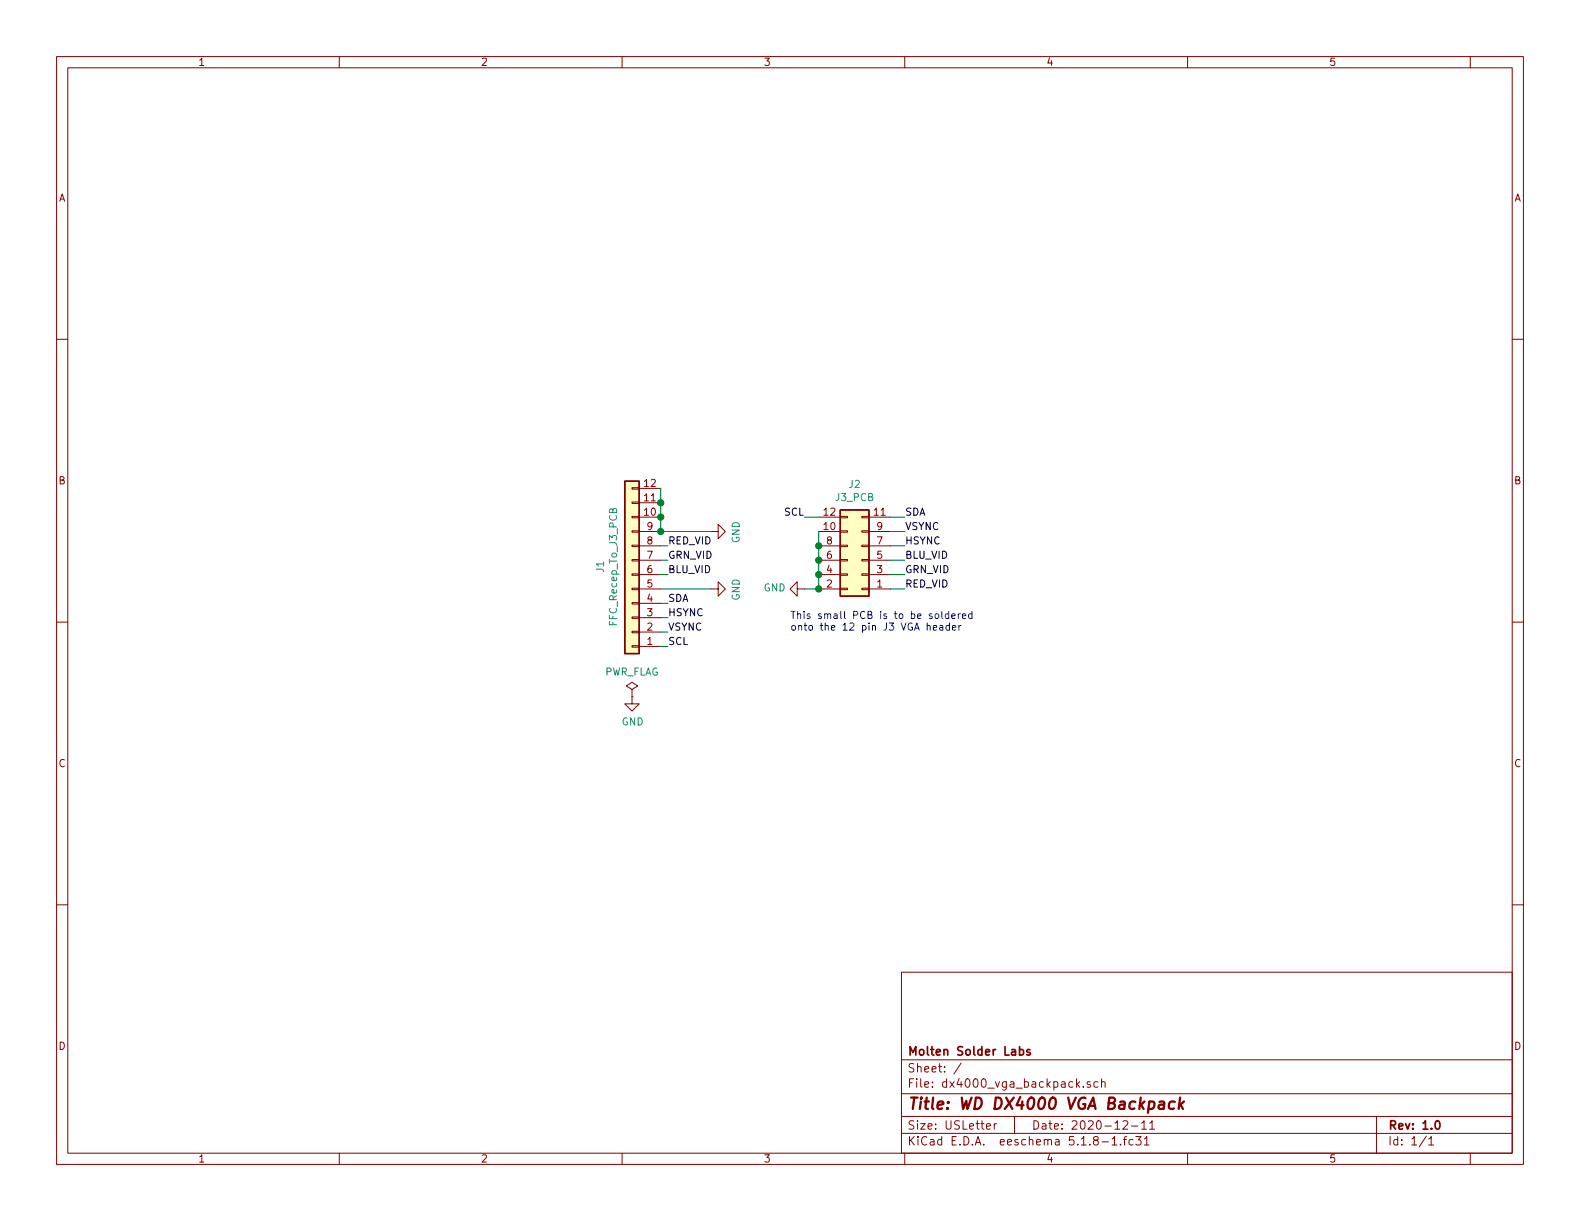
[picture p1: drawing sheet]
EESchema Schematic File Version 4
EELAYER 30 0
EELAYER END
$Descr USLetter 11000 8500
encoding utf-8
Sheet 1 1
Title "WD DX4000 VGA Backpack"
Date "2020-12-11"
Rev "1.0"
Comp "Molten Solder Labs"
Comment1 ""
Comment2 ""
Comment3 ""
Comment4 ""
$EndDescr
$Comp
L power:GND #PWR01
U 1 1
P 4400 4850
F 0 "#PWR01" H 4400 4600 50  0001 C CNN
F 1 "GND" H 4405 4677 50  0000 C CNN
F 2 "" H 4400 4850 50  0001 C CNN
F 3 "" H 4400 4850 50  0001 C CNN
	1    4400 4850
	1    0    0    -1  
$EndComp
$Comp
L power:PWR_FLAG #FLG01
U 1 1
P 4400 4850
F 0 "#FLG01" H 4400 4925 50  0001 C CNN
F 1 "PWR_FLAG" H 4400 5024 50  0000 C CNN
F 2 "" H 4400 4850 50  0001 C CNN
F 3 "~" H 4400 4850 50  0001 C CNN
	1    4400 4850
	1    0    0    -1  
$EndComp
Text Notes 5500 4400 0    50   ~ 0
This small PCB is to be soldered\nonto the 12 pin J3 VGA header
$Comp
L Connector_Generic:Conn_01x12 J1
U 1 1
P 4400 4000
F 0 "J1" V 4617 3946 50  0000 C CNN
F 1 "FFC_Recep_To_J3_PCB" V 4526 3946 50  0000 C CNN
F 2 "Connector_FFC-FPC:Hirose_FH12-12S-0.5SH_1x12-1MP_P0.50mm_Horizontal" H 4400 4000 50  0001 C CNN
F 3 "~" H 4400 4000 50  0001 C CNN
	1    4400 4000
	-1   0    0    1   
$EndComp
$Comp
L power:GND #PWR02
U 1 1
P 4950 3700
F 0 "#PWR02" H 4950 3450 50  0001 C CNN
F 1 "GND" H 4955 3527 50  0000 C CNN
F 2 "" H 4950 3700 50  0001 C CNN
F 3 "" H 4950 3700 50  0001 C CNN
	1    4950 3700
	0    -1   1    0   
$EndComp
Text Label 4650 3800 0    50   ~ 0
RED_VID
Text Label 4650 3900 0    50   ~ 0
GRN_VID
Text Label 4650 4000 0    50   ~ 0
BLU_VID
$Comp
L power:GND #PWR03
U 1 1
P 4950 4100
F 0 "#PWR03" H 4950 3850 50  0001 C CNN
F 1 "GND" H 4955 3927 50  0000 C CNN
F 2 "" H 4950 4100 50  0001 C CNN
F 3 "" H 4950 4100 50  0001 C CNN
	1    4950 4100
	0    -1   1    0   
$EndComp
Text Label 4650 4200 0    50   ~ 0
SDA
Text Label 4650 4300 0    50   ~ 0
HSYNC
Text Label 4650 4400 0    50   ~ 0
VSYNC
Text Label 4650 4500 0    50   ~ 0
SCL
Wire Wire Line
	4950 3700 4600 3700
Wire Wire Line
	4650 3800 4600 3800
Wire Wire Line
	4650 3900 4600 3900
Wire Wire Line
	4650 4000 4600 4000
Wire Wire Line
	4950 4100 4600 4100
Wire Wire Line
	4650 4200 4600 4200
Wire Wire Line
	4650 4300 4600 4300
Wire Wire Line
	4650 4400 4600 4400
Wire Wire Line
	4650 4500 4600 4500
Wire Wire Line
	4600 3700 4600 3600
Wire Wire Line
	4600 3500 4600 3400
Connection ~ 4600 3700
Wire Wire Line
	4600 3600 4600 3500
Connection ~ 4600 3600
Connection ~ 4600 3500
Text Label 6300 4100 0    50   ~ 0
RED_VID
Text Label 6300 4000 0    50   ~ 0
GRN_VID
Text Label 6300 3900 0    50   ~ 0
BLU_VID
$Comp
L power:GND #PWR04
U 1 1
P 5600 4100
F 0 "#PWR04" H 5600 3850 50  0001 C CNN
F 1 "GND" V 5605 3972 50  0000 R CNN
F 2 "" H 5600 4100 50  0001 C CNN
F 3 "" H 5600 4100 50  0001 C CNN
	1    5600 4100
	0    1    -1   0   
$EndComp
Text Label 6300 3600 0    50   ~ 0
SDA
Text Label 6300 3800 0    50   ~ 0
HSYNC
Text Label 6300 3700 0    50   ~ 0
VSYNC
Text Label 5600 3600 2    50   ~ 0
SCL
$Comp
L Connector_Generic:Conn_02x06_Odd_Even J2
U 1 1
P 6000 3900
F 0 "J2" H 6050 3375 50  0000 C CNN
F 1 "J3_PCB" H 6050 3466 50  0000 C CNN
F 2 "custom_footprints:DX4000_J3_Footprint" H 6000 3900 50  0001 C CNN
F 3 "~" H 6000 3900 50  0001 C CNN
	1    6000 3900
	-1   0    0    1   
$EndComp
Wire Wire Line
	5700 4100 5600 4100
Wire Wire Line
	5700 4000 5700 4100
Connection ~ 5700 4100
Wire Wire Line
	5700 3900 5700 4000
Connection ~ 5700 4000
Wire Wire Line
	5700 3800 5700 3900
Connection ~ 5700 3900
Wire Wire Line
	5700 3700 5700 3800
Connection ~ 5700 3800
Wire Wire Line
	5600 3600 5700 3600
Wire Wire Line
	6300 3700 6200 3700
Wire Wire Line
	6300 3800 6200 3800
Wire Wire Line
	6300 3900 6200 3900
Wire Wire Line
	6300 4000 6200 4000
Wire Wire Line
	6300 4100 6200 4100
Wire Wire Line
	6300 3600 6200 3600
$EndSCHEMATC
